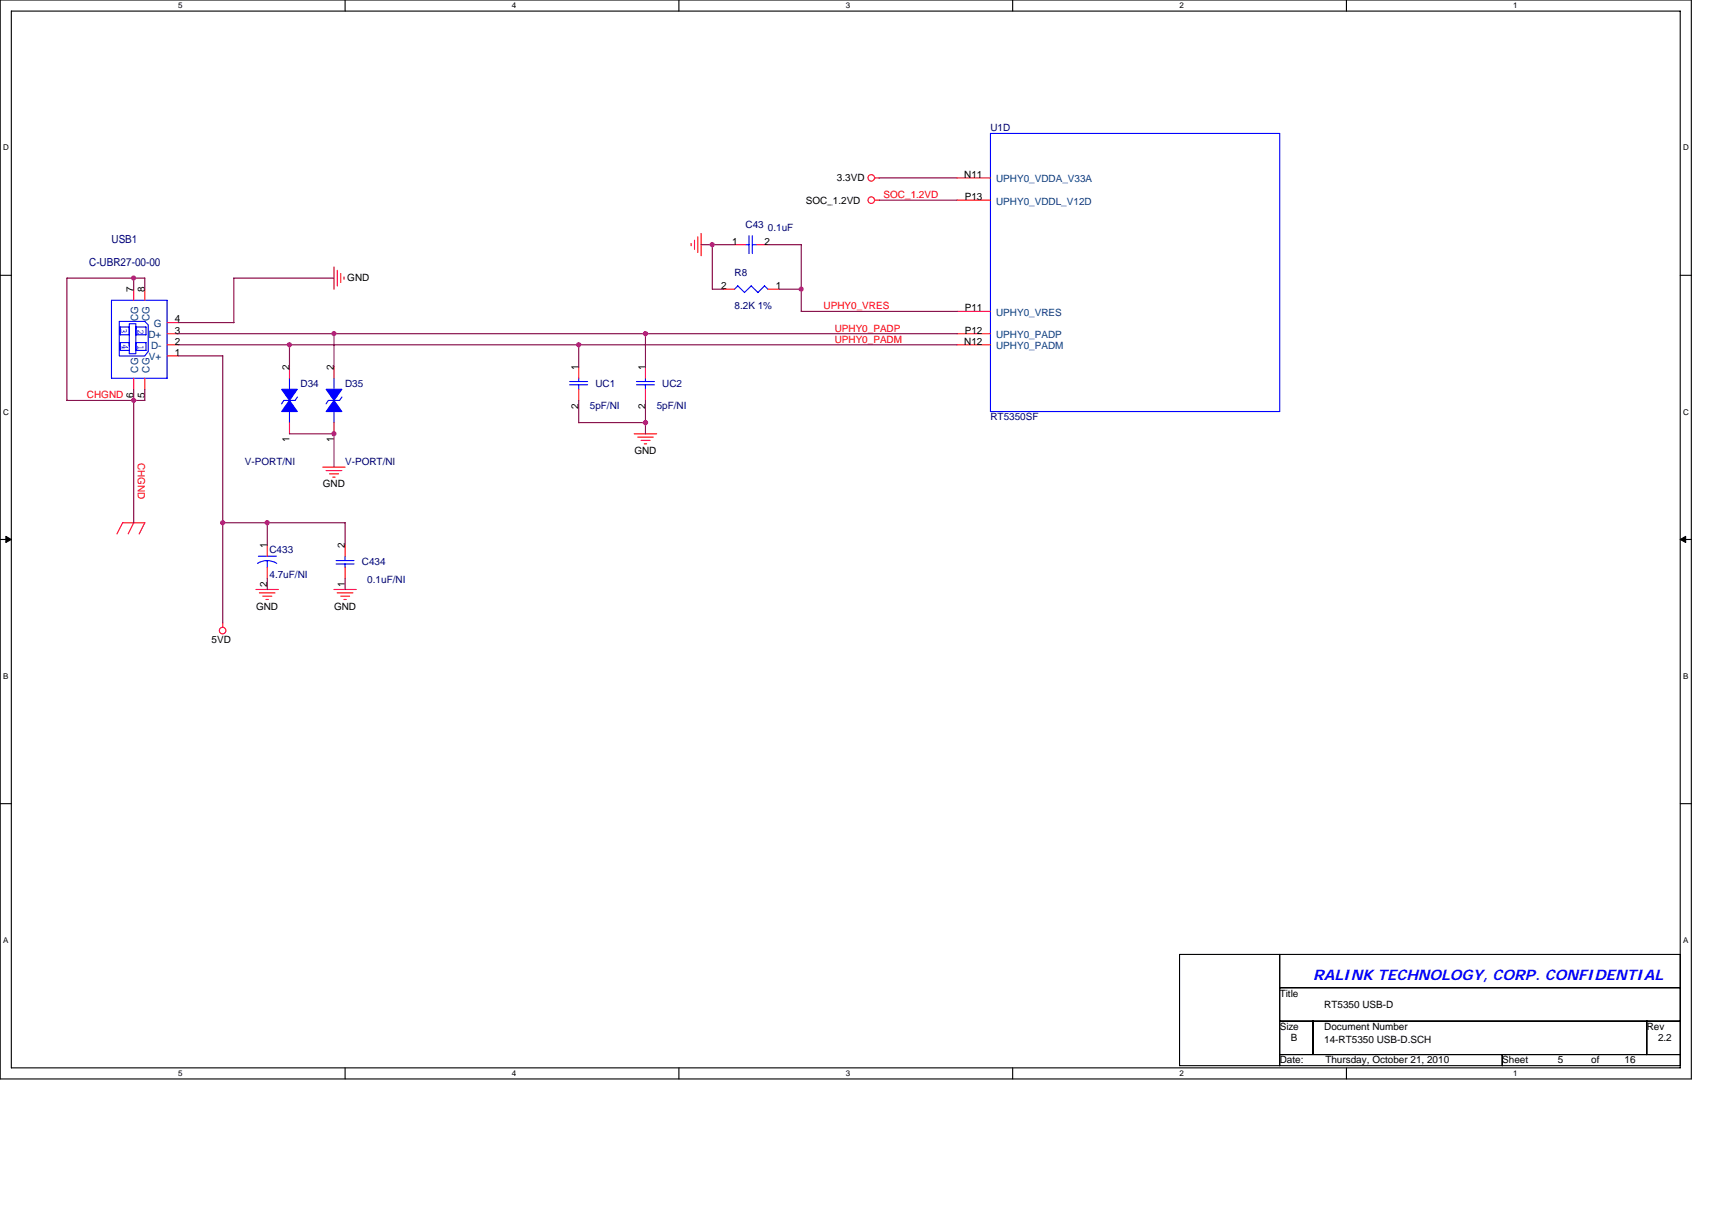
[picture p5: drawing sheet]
<svg xmlns="http://www.w3.org/2000/svg" width="297mm" height="210mm" viewBox="0 0 297 210" stroke-linecap="round" stroke-linejoin="round" font-family="sans-serif">
<path d="M0 0h293.5v187.2h-293.5zM2 1.9h289.5v183.4h-289.5z" fill="none" stroke="#000" stroke-width=".19"/>
<g fill="#fff">
<path d="M30.9 .2h.8v1.6h-.8z"/>
<path d="M30.9 185.5h.8v1.6h-.8z"/>
</g>
<path d="M59.9 0v1.9M59.9 185.3v1.9" fill="none" stroke="#000" stroke-width=".19"/>
<g fill="#fff">
<path d="M88.8 .2h.8v1.6h-.8z"/>
<path d="M88.8 185.5h.8v1.6h-.8z"/>
</g>
<path d="M117.8 0v1.9M117.8 185.3v1.9" fill="none" stroke="#000" stroke-width=".19"/>
<g fill="#fff">
<path d="M146.7 .2h.8v1.6h-.8z"/>
<path d="M146.7 185.5h.8v1.6h-.8z"/>
</g>
<path d="M175.7 0v1.9M175.7 185.3v1.9" fill="none" stroke="#000" stroke-width=".19"/>
<g fill="#fff">
<path d="M204.7 .2h.7v1.6h-.7z"/>
<path d="M204.7 185.5h.7v1.6h-.7z"/>
</g>
<path d="M233.6 0v1.9M233.6 185.3v1.9" fill="none" stroke="#000" stroke-width=".19"/>
<g fill="#fff">
<path d="M262.6 .2h.7v1.6h-.7z"/>
<path d="M262.6 185.5h.7v1.6h-.7z"/>
<path d="M.5 24.8h1v1.6h-1z"/>
<path d="M292 24.8h1v1.6h-1z"/>
<path d="M.5 70.7h1v1.5h-1z"/>
<path d="M292 70.7h1v1.5h-1z"/>
</g>
<path d="M0 47.8h2M291.5 47.8h2" fill="none" stroke="#000" stroke-width=".19"/>
<g fill="#fff">
<path d="M.5 116.5h.9v1.6h-.9z"/>
<path d="M292 116.5h.9v1.6h-.9z"/>
</g>
<path d="M0 93.6h2M291.5 93.6h2" fill="none" stroke="#000" stroke-width=".19"/>
<path d="M1 93.1l1 .5-1 .5zM291.5 93.6l1-.5v1z" fill="#000" stroke="#000" stroke-width=".17"/>
<g fill="#fff">
<path d="M.5 162.4h.9v1.5h-.9z"/>
<path d="M292 162.4h.9v1.5h-.9z"/>
</g>
<path d="M0 139.5h2M291.5 139.5h2M204.7 165.6h86.8v19.3h-86.8zM222 171.4h69.5M222 165.6v19.3M222 177.2h69.5M227.8 177.2v5.8M285.7 177.2v5.8M222 183h69.5M260.6 183v1.9" fill="none" stroke="#000" stroke-width=".19"/>
<g fill="none" stroke="#f00" stroke-width=".19">
<path d="M151.8 34.7h.8M151.8 30.9h.8M166 34.7h5.8M166 30.9h5.8M23.2 50.2v1.9M25.1 50.2v1.9M29 59.8h1.9M29 57.9h1.9M29 56h1.9M58 46.3v3.9M58.5 46.9v2.7M59.1 47.5v1.5"/>
<path d="M59.7 48.1v.4M119.9 42.2v.5M120.5 41.7v1.6M121.1 41.1v2.7M121.6 40.5v3.9M125.5 50.2h1.9M127.4 42.5h2M131.3 42.5h1.9M133.2 50.2h2M166 59.8h5.8M166 57.9h5.8M166 54h5.8"/>
<path d="M23.2 65.6v2M25.1 65.6v2M29 61.8h1.9M50.2 63.7v1.9M50.2 73.3v2M58 63.7v1.9M58 73.3v2M100.4 63.7v1.9M100.4 67.6v1.9M110 75.3h3.9M110.6 75.9h2.7M111.2 76.4h1.6"/>
<path d="M111.8 77h.4M112 63.7v1.9M112 67.6v1.9M21.3 90.7h3.8M21.3 90.7l-1 1.9M23.2 90.7l-1 1.9M25.1 90.7l-1 2M46.4 94.6v1.9M46.4 98.4v2M56 81.1h3.9M56.6 81.7h2.7M57.2 82.2h1.5"/>
<path d="M57.7 82.8h.4M59.9 94.6v1.9M59.9 98.4v2M38.6 108.1v.8M44.4 102.3h3.9M45 102.9h2.7M45.6 103.5h1.6M46.1 104h.5M57.9 102.3h3.9M58.5 102.9h2.7M59.1 103.5h1.6M59.7 104h.4"/>
<circle cx="151.2" cy="34.7" r=".57"/>
<circle cx="151.2" cy="30.9" r=".57"/>
<circle cx="38.6" cy="109.4" r=".57"/>
</g>
<g fill="none" stroke="#00f" stroke-width=".19">
<path d="M171.8 23.2h50.2v48.2h-50.2zM19.3 52.1h9.7v13.5h-9.7zM20.7 55.8h4.4l.6 .6v4.6l-.6 .8h-4.4zM22.4 56.9v-.7h1.2v.7M22.4 58.1h-1.5v-1.4h1.5v4.1M22.4 59.5h-1.5v1.3h1.5M23.6 58.1h1.7v-1.4h-1.7v4.1M23.6 59.5h1.7v1.3h-1.7M128 49.6l1.2 1.2M128 49.6l-.6 .6M129.3 42.5h.7M130 40.9v3.1"/>
<path d="M130.3 49.6l1.2 1.2M130.3 49.6l-1.1 1.2M130.5 42.5h.8M130.5 40.9v3.1M132.6 49.6l.6 .6M132.6 49.6l-1.1 1.2M22.4 60.8v.6h1.2v-.6M50.2 65.6v2M50.2 71.4v1.9M51.2 69.5h-1.9l-.5 .6M51.6 68.9l-.4 .6M58 65.6v2"/>
<path d="M58 71.4v1.9M59.3 68.9l-.4 .6h-1.9l-.4 .6M98.8 66.2h3.2M98.8 66.8h3.2M100.4 65.6v.6M100.4 66.8v.8M110.4 66.2h3.1M110.4 66.8h3.1M112 65.6v.6M112 66.8v.8M44.8 96.5h3.1M46.4 97.3l.8 .1 .8 .4"/>
<path d="M46.4 97.3l-.7 .1-1 .4M46.4 97.3v1.2M58.3 97.9h3.1M58.3 97.3h3.1M59.9 96.5v.8M59.9 97.9v.6"/>
</g>
<g fill="#00f" stroke="#00f" stroke-width=".19">
<path d="M58 69.5l1.3 1.9h-2.7z" fill-rule="evenodd"/>
<path d="M56.6 67.6h2.7l-1.3 1.9z" fill-rule="evenodd"/>
<path d="M50.2 69.5l1.4 1.9h-2.7z" fill-rule="evenodd"/>
<path d="M48.9 67.6h2.7l-1.4 1.9z" fill-rule="evenodd"/>
</g>
<g fill="none" stroke="#800040" stroke-width=".19">
<path d="M152.5 30.9h13.6M152.5 34.7h13.6M23.2 48.3v1.9M25.1 48.3v1.9M25.1 48.3h-13.5v21.2M30.9 57.9h135.2M30.9 59.8h135.2M30.9 56h9.7M50.2 59.8v3.9M58 57.9v5.8M58 48.3h-17.4v7.7M100.4 59.8v3.9"/>
<path d="M112 57.9v5.8M121.6 42.5h5.9M123.6 42.5v7.7h1.9M133.2 42.5h5.8v11.6l27.1-.1M135.2 50.2h3.8M11.6 69.5h13.5M23.2 67.6v23.1M25.1 67.6v1.9M30.9 61.8h7.7v46.3M50.2 75.3h7.8M58 75.3v5.8M100.4 69.5v3.9l11.6-.1"/>
<path d="M112 69.5v5.8M38.6 90.7h21.3v3.9M46.4 90.7v3.9M46.4 100.4v1.9M59.9 100.4v1.9"/>
</g>
<g fill="#f0f" stroke="#f0f" stroke-width=".19">
<circle cx="57.9" cy="57.9" r=".38"/>
<circle cx="100.4" cy="59.8" r=".38"/>
<circle cx="112" cy="57.9" r=".38"/>
<circle cx="23.2" cy="48.2" r=".38"/>
<circle cx="38.6" cy="90.7" r=".38"/>
<circle cx="23.2" cy="69.5" r=".38"/>
<circle cx="139" cy="50.2" r=".38"/>
<circle cx="50.2" cy="59.8" r=".38"/>
<circle cx="123.6" cy="42.4" r=".38"/>
<circle cx="57.9" cy="75.3" r=".38"/>
<circle cx="112" cy="73.3" r=".38"/>
<circle cx="46.4" cy="90.7" r=".38"/>
</g>
<text font-size="2.5" fill="#00f" x="227.8" y="170.1">RALINK TECHNOLOGY, CORP. CONFIDENTIAL</text>
<g font-size="1.9" fill="#000080">
<text x="15.5" y="46.1">C-UBR27-00-00</text>
<text x="19.3" y="42.2">USB1</text>
</g>
<g font-size="1.7" fill="#000080">
<text x="171.8" y="22.8">U1D</text>
<text x="129.4" y="39.6">C43</text>
<text x="133.2" y="40.2">0.1uF</text>
<text x="127.4" y="47.9">R8</text>
<text x="127.4" y="53.7">8.2K 1%</text>
<text x="52.2" y="67.2">D34</text>
<text x="59.9" y="67.2">D35</text>
<text x="102.3" y="71">5pF/NI</text>
<text x="103.3" y="67.2">UC1</text>
<text x="113.9" y="71">5pF/NI</text>
<text x="114.9" y="67.2">UC2</text>
<text x="171.8" y="73">RT5350SF</text>
<text x="42.5" y="80.7">V-PORT/NI</text>
<text x="59.9" y="80.7">V-PORT/NI</text>
<text x="46.8" y="95.9">C433</text>
<text x="46.8" y="100.4">4.7uF/NI</text>
<text x="62.8" y="98.1">C434</text>
<text x="63.7" y="101.2">0.1uF/NI</text>
</g>
<g font-size="1.7">
<text x="139.8" y="35.3">SOC_1.2VD</text>
<text x="145.2" y="31.5">3.3VD</text>
<text x="167.3" y="30.9">N11</text>
<text x="167.4" y="34.7">P13</text>
<text x="127" y="42.4">1</text>
<text x="132.6" y="42.4">2</text>
<text x="23.2" y="50.8" transform="rotate(-90 23.2 50.8)">7</text>
<text x="25.1" y="50.8" transform="rotate(-90 25.1 50.8)">8</text>
<text x="60.3" y="48.8">GND</text>
<text x="125.1" y="50.2">2</text>
<text x="134.6" y="50.2">1</text>
<text x="30.3" y="59.8">2</text>
<text x="30.3" y="57.9">3</text>
<text x="30.3" y="56">4</text>
<text x="167.3" y="59.8">N12</text>
<text x="167.4" y="54">P11</text>
<text x="167.4" y="57.9">P12</text>
<text x="30.3" y="61.7">1</text>
<text x="50.2" y="64.3" transform="rotate(-90 50.2 64.3)">2</text>
<text x="57.9" y="64.3" transform="rotate(-90 57.9 64.3)">2</text>
<text x="100.4" y="64.3" transform="rotate(-90 100.4 64.3)">1</text>
<text x="112" y="64.3" transform="rotate(-90 112 64.3)">1</text>
<text x="23.2" y="69" transform="rotate(-90 23.2 69)">6</text>
<text x="25.1" y="69" transform="rotate(-90 25.1 69)">5</text>
<text x="100.4" y="70.9" transform="rotate(-90 100.4 70.9)">2</text>
<text x="112" y="70.9" transform="rotate(-90 112 70.9)">2</text>
<text x="50.2" y="76.7" transform="rotate(-90 50.2 76.7)">1</text>
<text x="57.9" y="76.7" transform="rotate(-90 57.9 76.7)">1</text>
<text x="110.1" y="78.8">GND</text>
<text x="56" y="84.5">GND</text>
<text x="46.4" y="95.2" transform="rotate(-90 46.4 95.2)">1</text>
<text x="59.9" y="95.2" transform="rotate(-90 59.9 95.2)">2</text>
<text x="46.4" y="101.8" transform="rotate(-90 46.4 101.8)">2</text>
<text x="59.9" y="101.8" transform="rotate(-90 59.9 101.8)">1</text>
<text x="44.4" y="105.8">GND</text>
<text x="58" y="105.8">GND</text>
<text x="36.7" y="111.6">5VD</text>
<text x="222" y="173">Title</text>
<text x="222" y="178.8">Size</text>
<text x="229.8" y="174.9">RT5350 USB-D</text>
<text x="229.8" y="178.8">Document Number</text>
<text x="285.7" y="178.8">Rev</text>
<text x="222" y="184.6">Date:</text>
<text x="224" y="180.7">B</text>
<text x="229.8" y="181.1">14-RT5350 USB-D.SCH</text>
<text x="230" y="184.6">Thursday, October 21, 2010</text>
<text x="260.6" y="184.6">Sheet</text>
<text x="270.3" y="184.6">5</text>
<text x="276.1" y="184.6">of</text>
<text x="281.9" y="184.6">16</text>
<text x="287.7" y="180.7">2.2</text>
</g>
<g font-size="1.7" fill="#f00">
<text x="153.3" y="34.4">SOC_1.2VD</text>
<text x="142.9" y="53.7">UPHY0_VRES</text>
<text x="144.8" y="59.5">UPHY0_PADM</text>
<text x="144.8" y="57.5">UPHY0_PADP</text>
<text x="15.1" y="69.1">CHGND</text>
<text x="23.9" y="80.3" transform="rotate(90 23.9 80.3)">CHGND</text>
</g>
<g font-size="1.7" fill="#004080">
<text x="172.8" y="31.7">UPHY0_VDDA_V33A</text>
<text x="172.8" y="35.5">UPHY0_VDDL_V12D</text>
<text x="24" y="55.7" transform="rotate(-90 24 55.7)">CG</text>
<text x="25.8" y="58.7">D+</text>
<text x="25.9" y="55.7" transform="rotate(-90 25.9 55.7)">CG</text>
<text x="26.7" y="56.8">G</text>
<text x="172.8" y="54.8">UPHY0_VRES</text>
<text x="172.8" y="58.7">UPHY0_PADP</text>
<text x="24" y="64.7" transform="rotate(-90 24 64.7)">CG</text>
<text x="25.8" y="62.5">V+</text>
<text x="25.9" y="64.7" transform="rotate(-90 25.9 64.7)">CG</text>
<text x="26.2" y="60.6">D-</text>
<text x="172.8" y="60.6">UPHY0_PADM</text>
</g>
<g font-size="1.7" fill="#00f">
<text x="21" y="56.9" transform="rotate(90 21 56.9)">3</text>
<text x="21.1" y="59.6" transform="rotate(90 21.1 59.6)">4</text>
<text x="23.9" y="57.1" transform="rotate(90 23.9 57.1)">2</text>
<text x="23.9" y="59.8" transform="rotate(90 23.9 59.8)">1</text>
</g>
<g font-size="1.4">
<text x="30.9" y="1.5">5</text>
<text x="88.8" y="1.5">4</text>
<text x="146.7" y="1.5">3</text>
<text x="204.7" y="1.5">2</text>
<text x="262.6" y="1.5">1</text>
<text x=".5" y="26.1">D</text>
<text x="292" y="26.1">D</text>
<text x=".5" y="71.9">C</text>
<text x="292" y="71.9">C</text>
<text x=".5" y="117.8">B</text>
<text x="292" y="117.8">B</text>
<text x=".5" y="163.6">A</text>
<text x="292" y="163.6">A</text>
<text x="30.9" y="186.8">5</text>
<text x="88.8" y="186.8">4</text>
<text x="146.7" y="186.8">3</text>
<text x="204.7" y="186.8">2</text>
<text x="262.6" y="186.8">1</text>
</g>
</svg>
